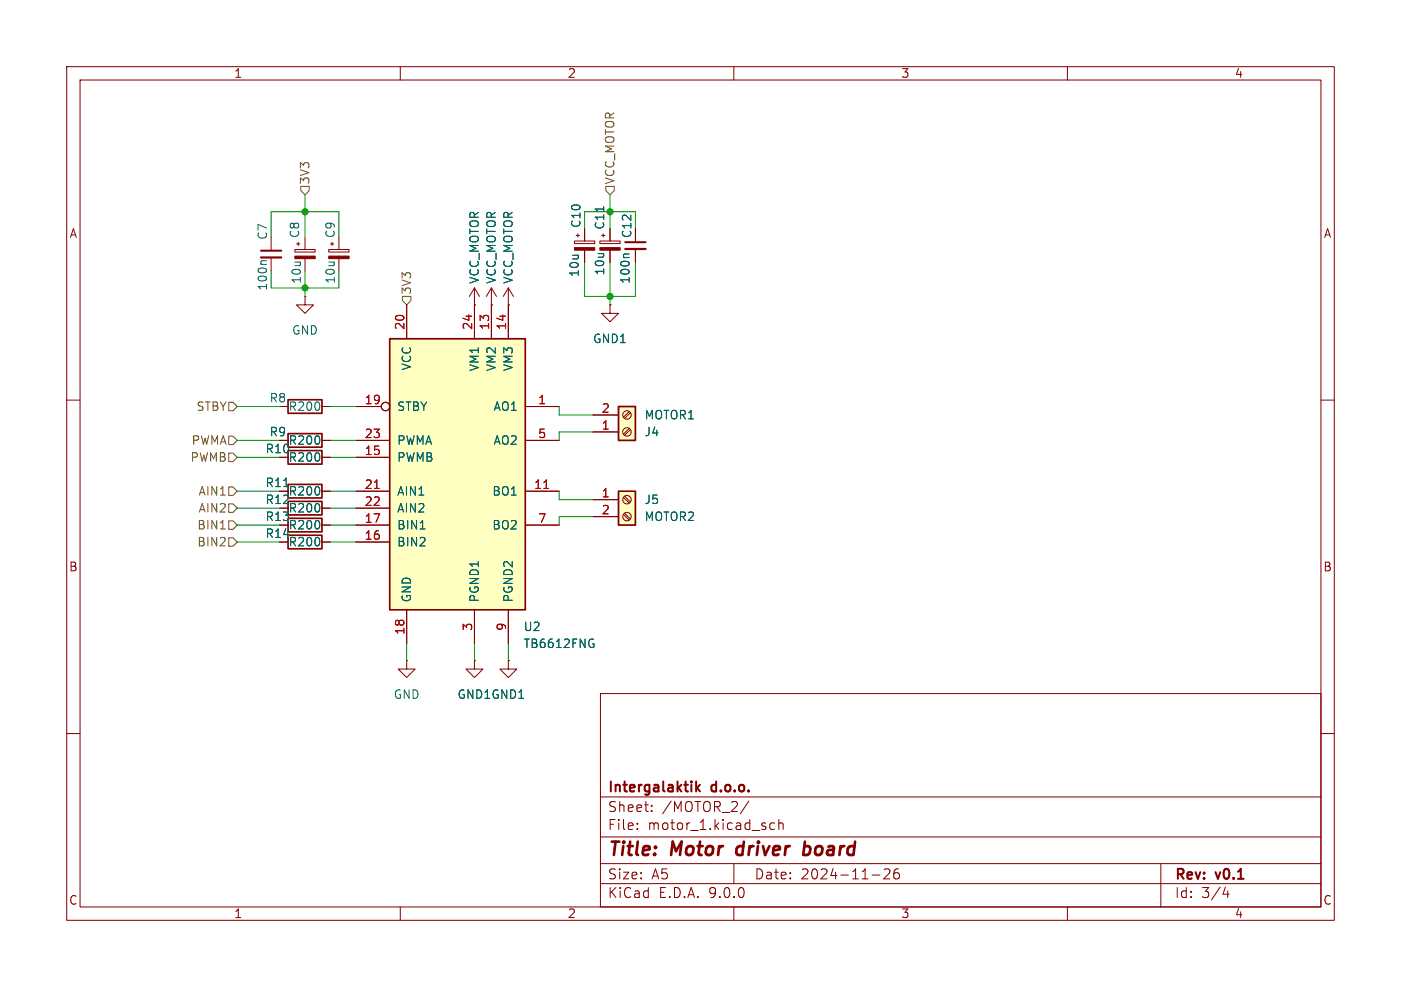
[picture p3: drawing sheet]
<svg xmlns="http://www.w3.org/2000/svg" width="210mm" height="148mm" viewBox="0 0 210 148" stroke-linecap="round" stroke-linejoin="round" font-family="sans-serif">
<g fill="none" stroke="#840000" stroke-width=".15">
<path d="M10 10h190v128h-190zM12 12h186v124h-186zM60 10v2M110 10v2M160 10v2M44.2 37.4h3v.4h-3zM44.4 36.6h.6M44.7 36.3v.5M45.7 35.6v1.8M45.7 38.8v1.8M86.1 36.1h3.1v.4h-3.1zM86.4 35.3h.5"/>
<path d="M86.6 35.1v.5M87.6 34.3v1.8M87.6 37.5v1.9M89.9 36.1h3.1v.4h-3.1zM90.2 35.3h.5M90.4 35.1v.5M91.4 34.3v1.8M91.4 37.5v1.9M45.7 44.5v1.2h1.3l-1.3 1.3-1.3-1.3h1.3M45.7 44.5h.1M71.1 45.7h.1M71.1 43.2l-.7 1.3"/>
<path d="M71.1 43.2l.8 1.3M71.1 43.2v2.5M73.7 45.7h.1M73.7 43.2l-.8 1.3M73.7 43.2l.7 1.3M73.7 43.2v2.5M76.2 45.7h.1M76.2 43.2l-.8 1.3M76.2 43.2l.8 1.3M76.2 43.2v2.5M10 60h2M41.9 61h1.3"/>
<path d="M41.9 66h1.3M48.3 78.7h1.2M48.3 76.2h1.2M48.3 61h1.2M48.3 68.6h1.2M48.3 66h1.2M48.3 73.7h1.2M198 60h2M48.3 81.3h1.2M76.2 99.1v1.2h1.3l-1.3 1.3-1.3-1.3h1.3M76.2 99.1h.1M10 110h2"/>
<path d="M90 104h108v32h-108zM90 119.5h108M198 110h2M60 136v2M90 132.5h108M90 129.5h108M90 125.5h108M95.5 124.2v.2M95.5 123.5v.1M97.7 121.5v.2M97.7 120.8v.1M110 136v2"/>
<path d="M110 129.5v3M112.3 120.1l-1.3 1.9M116.1 123.5l-.4-.1-.3 .3v.4l.1 .2h.6M116.8 123.5a.37 .37 0 0 1 .6 .1v.8M116.8 122.9v1.5M130.8 131.2h1.1M132.5 130.4l.3-.1 .5 .1a.41 .41 0 0 1 0 .5l-.8 .9h.9M134.7 130.3a.59 .59 0 0 0-.7 .6v.6l.1 .2 .4 .1 .3-.2v-.5l-.1-.2h-.4l-.3 .2M160 136v2M174 129.5v6.5M183.7 133l-.4 1.1h1M184 133.6v1"/>
</g>
<path d="M110.5 127.1l-.1 .7 .3 .4M120.6 127l.2-.1 .5 .1M120.7 126.2l-.3 2M121.3 128a.66 .66 0 0 1-.9 .1" fill="none" stroke="#840000" stroke-width=".4"/>
<path d="M104.3 117.2v1.5M104.5 118.1l.4 .6M104.9 117.7l-.6 .6" fill="none" stroke="#840000" stroke-width=".3"/>
<g fill="#840000" stroke="#840000" stroke-width=".15">
<path d="M86.1 37.1h3.1v.4h-3.1z"/>
<path d="M44.2 38.4h3v.4h-3z"/>
<path d="M89.9 37.1h3.1v.4h-3.1z"/>
</g>
<path d="M43.2 59.9h5.1v2.1h-5.1zM43.2 77.7h5.1v2.1h-5.1zM43.2 75.2h5.1v2h-5.1zM43.2 67.6h5.1v2h-5.1zM43.2 65h5.1v2.1h-5.1zM43.2 72.6h5.1v2.1h-5.1zM43.2 80.3h5.1v2h-5.1z" fill="none" stroke="#840000" stroke-width=".25"/>
<path d="M90.5 31v.7M42.5 73h.8" fill="none" stroke="#006464" stroke-width=".15"/>
<path d="M58.4 50.8h20.3v40.6h-20.3z" fill="#ffffc2"/>
<path d="M58.4 50.8h20.3v40.6h-20.3z" fill="none" stroke="#840000" stroke-width=".25"/>
<g fill="none" stroke="#840000" stroke-width=".15">
<path d="M40.6 35.6v2M40.6 38.6v2M49.3 37.4h3v.4h-3zM49.5 36.6h.5M49.8 36.3v.5M50.8 35.6v1.8M50.8 38.8v1.8M61 45.7v5.1M71.1 45.7v5.1M73.7 45.7v5.1M76.2 45.7v5.1M91.4 45.7v1.3h1.3l-1.3 1.3-1.2-1.3h1.2"/>
<path d="M91.4 45.7h.1M53.3 61h3.8M53.3 66h5.1M53.3 68.6h5.1M53.3 73.7h5.1M53.3 76.2h5.1M53.3 78.7h5.1M78.7 61h5.1M78.7 66h5.1M78.7 73.7h5.1M78.7 78.7h5.1M53.3 81.3h5.1"/>
<path d="M61 91.4v5.1M71.1 91.4v5.1M76.2 91.4v5.1"/>
<circle cx="57.8" cy="61" r=".63"/>
</g>
<path d="M56.1 73.2h.7M81.5 73.2h.7" fill="none" stroke="#a90000" stroke-width=".15"/>
<path d="M39.9 39.1h-.6l-.2 .2M63 79.3h.7M88.7 95.8l.3 .1M88.8 96.6h.2v.4l-.2 .1" fill="none" stroke="#006464" stroke-width=".15"/>
<path d="M39.1 37.6h3.1" fill="none" stroke="#840000" stroke-width=".3"/>
<path d="M39.1 38.6h3.1" fill="none" stroke="#840000" stroke-width=".33"/>
<path d="M49.3 38.4h3v.4h-3z" fill="#840000" stroke="#840000" stroke-width=".15"/>
<path d="M92.7 61h2.5v5h-2.5z" fill="#ffffc2"/>
<path d="M92.7 61h2.5v5h-2.5z" fill="none" stroke="#840000" stroke-width=".25"/>
<g fill="none" stroke="#840000" stroke-width=".15">
<path d="M88.9 64.8h3.8M88.9 62.2h3.8M94.3 64.3l-.9 .8M94.3 61.7l-.9 .9M94.5 64.4l-.9 .9M94.5 61.9l-.9 .8"/>
<circle cx="94" cy="62.2" r=".63"/>
<circle cx="94" cy="64.8" r=".63"/>
</g>
<path d="M92.7 73.7h2.5v5h-2.5z" fill="#ffffc2"/>
<path d="M92.7 73.7h2.5v5h-2.5z" fill="none" stroke="#840000" stroke-width=".25"/>
<g fill="none" stroke="#840000" stroke-width=".15">
<path d="M87.6 34.3v1.8M87.6 37.5v1.9M91.4 34.3v1.8M91.4 37.5v1.9M95.2 37.3v2.1M61 45.7v5.1M71.1 45.7h.1M71.1 45.7v5.1M73.7 45.7h.1M73.7 45.7v5.1M76.2 45.7h.1M76.2 45.7v5.1"/>
<path d="M91.4 45.7h.1M41.9 66h1.3M48.3 68.6h1.2M48.3 66h1.2M48.3 73.7h1.2M48.3 78.7h1.2M48.3 76.2h1.2M53.3 68.6h5.1M53.3 66h5.1M53.3 73.7h5.1M53.3 78.7h5.1M53.3 76.2h5.1"/>
<path d="M53.3 61h3.8M78.7 66h5.1M78.7 73.7h5.1M78.7 78.7h5.1M78.7 61h5.1M88.9 74.9h3.8M88.9 77.5h3.8M88.9 64.8h3.8M88.9 62.2h3.8M93.4 74.6l.9 .8M93.4 77.1l.9 .9M93.6 74.4l.9 .9"/>
<path d="M93.6 77l.9 .8M48.3 81.3h1.2M53.3 81.3h5.1M61 99.1v1.2h1.2l-1.2 1.3-1.3-1.3h1.3M61 99.1h.1M61 91.4v5.1M71.1 99.1v1.2h1.3l-1.3 1.3-1.3-1.3h1.3M71.1 99.1h.1M71.1 91.4v5.1M76.2 99.1h.1M76.2 91.4v5.1"/>
<circle cx="57.8" cy="61" r=".63"/>
<circle cx="94" cy="77.5" r=".63"/>
<circle cx="94" cy="74.9" r=".63"/>
</g>
<path d="M93.7 36.3h3.1" fill="none" stroke="#840000" stroke-width=".3"/>
<path d="M93.7 37.3h3.1" fill="none" stroke="#840000" stroke-width=".33"/>
<path d="M90.5 31v.7M94.3 38.1h-.7l-.1 .2M42.5 73h.8M63 79.3h.7M88.7 95.8l.3 .1M88.8 96.6h.2v.4l-.2 .1" fill="none" stroke="#006464" stroke-width=".15"/>
<path d="M45.1 27.9h1.3v.7l-.7 .6-.6-.6zM90.8 27.9h1.3v.7l-.7 .6-.6-.6zM60.3 44.5h1.3v.6l-.6 .6-.7-.6zM33 79.3h.8M34.3 78.1h.6l.7 .6-.7 .7h-.6zM34.3 67.9h.6l.7 .7-.7 .6h-.6zM34.3 65.4h.6l.7 .6-.7 .7h-.6zM34.3 60.3h.6l.7 .7-.7 .6h-.6zM34.3 75.6h.6l.7 .6-.7 .6h-.6zM34.3 73h.6l.7 .7-.7 .6h-.6zM34.3 80.6h.6l.7 .7-.7 .6h-.6z" fill="none" stroke="#725600" stroke-width=".15"/>
<g fill="none" stroke="#009600" stroke-width=".15">
<path d="M40.6 35.6v-3.8h10.2v3.8M45.7 29.2v6.4M87.6 31.8h7.6v2.5M87.6 39.4v5.1h7.6v-5.1M91.4 29.2v5.1M91.4 39.4v6.3M45.7 40.6v3.9M50.8 40.6v2.6h-10.2M35.6 61h6.3M35.6 66h6.3M35.6 78.7h6.3M35.6 68.6h6.3"/>
<path d="M35.6 76.2h6.3M35.6 73.7h6.3M49.5 61h3.8M49.5 66h3.8M49.5 78.7h3.8M49.5 68.6h3.8M49.5 76.2h3.8M49.5 73.7h3.8M83.8 61v1.2h5.1M83.8 73.7v1.2h5.1M88.9 64.8h-5.1v1.2M88.9 77.5h-5.1v1.2"/>
<path d="M35.6 81.3h6.3M49.5 81.3h3.8M61 96.5v2.6M71.1 96.5v2.6M76.2 96.5v2.6"/>
</g>
<path d="M56.1 73.2h.7M81.5 73.2h.7" fill="none" stroke="#a90000" stroke-width=".15"/>
<g fill="#009600" stroke="#009600" stroke-width=".15">
<circle cx="45.7" cy="31.8" r=".46"/>
<circle cx="45.7" cy="43.2" r=".46"/>
<circle cx="91.4" cy="44.5" r=".46"/>
<circle cx="91.4" cy="31.8" r=".46"/>
</g>
<g font-size="2.8" fill="#840000">
<text x="91" y="128.9">Title:</text>
<text x="100.7" y="128.9">Motor</text>
<text x="111.3" y="128.9">driver</text>
<text x="122.1" y="128.9">board</text>
</g>
<g font-size="2.1" fill="#840000">
<text x="91" y="119.2">Intergalaktik</text>
<text x="106.7" y="119.2">d.o.o.</text>
<text x="91" y="124.7">File:</text>
<text x="91" y="122">Sheet:</text>
<text x="97.1" y="124.7">motor_1.kicad_sch</text>
<text x="99.2" y="122">/MOTOR_2/</text>
<text x="91" y="134.9">KiCad</text>
<text x="91" y="132.1">Size:</text>
<text x="97.7" y="132.1">A5</text>
<text x="98.7" y="134.9">E.D.A.</text>
<text x="106.3" y="134.9">9.0.0</text>
<text x="113" y="132.1">Date:</text>
<text x="120" y="132.1">2024-11-26</text>
<text x="176" y="132.3">Rev:</text>
<text x="176" y="134.9">Id:</text>
<text x="180.1" y="134.9">3/4</text>
<text x="182.4" y="132.3">v0.1</text>
</g>
<g font-size="1.8" fill="#840000">
<text x="35" y="11.9">1</text>
<text x="85" y="11.9">2</text>
<text x="135" y="11.9">3</text>
<text x="185" y="11.9">4</text>
<text x="10.3" y="35.9">A</text>
<text x="94.8" y="35.8" transform="rotate(-90 94.8 35.8)">C12</text>
<text x="198.4" y="35.9">A</text>
<text x="39.7" y="68.2">R10</text>
<text x="39.7" y="75.8">R12</text>
<text x="39.7" y="73.3">R11</text>
<text x="39.7" y="80.9">R14</text>
<text x="39.7" y="78.3">R13</text>
<text x="10.3" y="85.9">B</text>
<text x="198.3" y="85.9">B</text>
<text x="10.3" y="135.9">C</text>
<text x="35" y="137.9">1</text>
<text x="85" y="137.9">2</text>
<text x="135" y="137.9">3</text>
<text x="185" y="137.9">4</text>
<text x="198.3" y="135.9">C</text>
</g>
<g font-size="1.8" fill="#725600">
<text x="46.6" y="27.7" transform="rotate(-90 46.6 27.7)">3V3</text>
<text x="92.3" y="27.7" transform="rotate(-90 92.3 27.7)">VCC_MOTOR</text>
<text x="61.8" y="44.3" transform="rotate(-90 61.8 44.3)">3V3</text>
<text x="29.4" y="61.8">STBY</text>
<text x="28.5" y="69.4">PWMB</text>
<text x="28.6" y="66.9">PWMA</text>
<text x="29.7" y="77.1">AIN2</text>
<text x="29.7" y="74.5">AIN1</text>
<text x="29.5" y="79.6">BIN1</text>
<text x="29.5" y="82.1">BIN2</text>
</g>
<g font-size="1.8" fill="#006464">
<text x="45.1" y="35.8" transform="rotate(-90 45.1 35.8)">C8</text>
<text x="50.4" y="35.8" transform="rotate(-90 50.4 35.8)">C9</text>
<text x="87.2" y="34.3" transform="rotate(-90 87.2 34.3)">C10</text>
<text x="90.8" y="34.5" transform="rotate(-90 90.8 34.5)">C11</text>
<text x="40.2" y="36.1" transform="rotate(-90 40.2 36.1)">C7</text>
<text x="87" y="41.6" transform="rotate(-90 87 41.6)">10u</text>
<text x="90.8" y="41.4" transform="rotate(-90 90.8 41.4)">10u</text>
<text x="45.3" y="42.7" transform="rotate(-90 45.3 42.7)">10u</text>
<text x="50.4" y="42.7" transform="rotate(-90 50.4 42.7)">10u</text>
<text x="72" y="42.7" transform="rotate(-90 72 42.7)">VCC_MOTOR</text>
<text x="74.5" y="42.7" transform="rotate(-90 74.5 42.7)">VCC_MOTOR</text>
<text x="77.1" y="42.7" transform="rotate(-90 77.1 42.7)">VCC_MOTOR</text>
<text x="94.6" y="42.7" transform="rotate(-90 94.6 42.7)">100n</text>
<text x="43.7" y="50.4">GND</text>
<text x="88.8" y="51.7">GND1</text>
<text x="61.8" y="55.6" transform="rotate(-90 61.8 55.6)">VCC</text>
<text x="72" y="55.8" transform="rotate(-90 72 55.8)">VM1</text>
<text x="74.5" y="55.8" transform="rotate(-90 74.5 55.8)">VM2</text>
<text x="77.1" y="55.8" transform="rotate(-90 77.1 55.8)">VM3</text>
<text x="40.3" y="60.6">R8</text>
<text x="40.3" y="65.6">R9</text>
<text x="43.2" y="61.8">R200</text>
<text x="59.4" y="61.8">STBY</text>
<text x="73.9" y="61.8">AO1</text>
<text x="96.5" y="65.6">J4</text>
<text x="96.5" y="63.1">MOTOR1</text>
<text x="43.2" y="69.4">R200</text>
<text x="43.2" y="66.9">R200</text>
<text x="59.4" y="66.9">PWMA</text>
<text x="59.4" y="69.4">PWMB</text>
<text x="73.9" y="66.9">AO2</text>
<text x="43.2" y="77.1">R200</text>
<text x="43.2" y="74.5">R200</text>
<text x="59.4" y="74.5">AIN1</text>
<text x="59.4" y="77.1">AIN2</text>
<text x="73.7" y="74.5">BO1</text>
<text x="96.5" y="75.8">J5</text>
<text x="43.2" y="82.1">R200</text>
<text x="43.2" y="79.6">R200</text>
<text x="59.4" y="79.6">BIN1</text>
<text x="59.4" y="82.1">BIN2</text>
<text x="73.7" y="79.6">BO2</text>
<text x="96.5" y="78.3">MOTOR2</text>
<text x="61.8" y="90.4" transform="rotate(-90 61.8 90.4)">GND</text>
<text x="72" y="90.4" transform="rotate(-90 72 90.4)">PGND1</text>
<text x="77.1" y="90.4" transform="rotate(-90 77.1 90.4)">PGND2</text>
<text x="78.4" y="94.8">U2</text>
<text x="78.4" y="97.4">TB6612FNG</text>
<text x="58.9" y="105">GND</text>
<text x="68.5" y="105">GND1GND1</text>
</g>
<text font-size="1.8" fill="#009600" x="40.2" y="43.7" transform="rotate(-90 40.2 43.7)">100n</text>
<g font-size="1.8" fill="#a90000">
<text x="60.7" y="49.6" transform="rotate(-90 60.7 49.6)">20</text>
<text x="70.9" y="49.6" transform="rotate(-90 70.9 49.6)">24</text>
<text x="73.4" y="49.6" transform="rotate(-90 73.4 49.6)">13</text>
<text x="75.9" y="49.6" transform="rotate(-90 75.9 49.6)">14</text>
<text x="54.6" y="60.7">19</text>
<text x="54.6" y="65.8">23</text>
<text x="80.6" y="60.7">1</text>
<text x="80.6" y="65.8">5</text>
<text x="90.1" y="64.5">1</text>
<text x="90.1" y="62">2</text>
<text x="54.6" y="68.3">15</text>
<text x="54.6" y="73.4">21</text>
<text x="54.6" y="75.9">22</text>
<text x="80" y="73.4">11</text>
<text x="90.1" y="74.7">1</text>
<text x="90.1" y="77.2">2</text>
<text x="54.6" y="78.5">17</text>
<text x="54.6" y="81">16</text>
<text x="80.6" y="78.5">7</text>
<text x="60.7" y="95.3" transform="rotate(-90 60.7 95.3)">18</text>
<text x="70.9" y="94.7" transform="rotate(-90 70.9 94.7)">3</text>
<text x="75.9" y="94.7" transform="rotate(-90 75.9 94.7)">9</text>
</g>
</svg>
